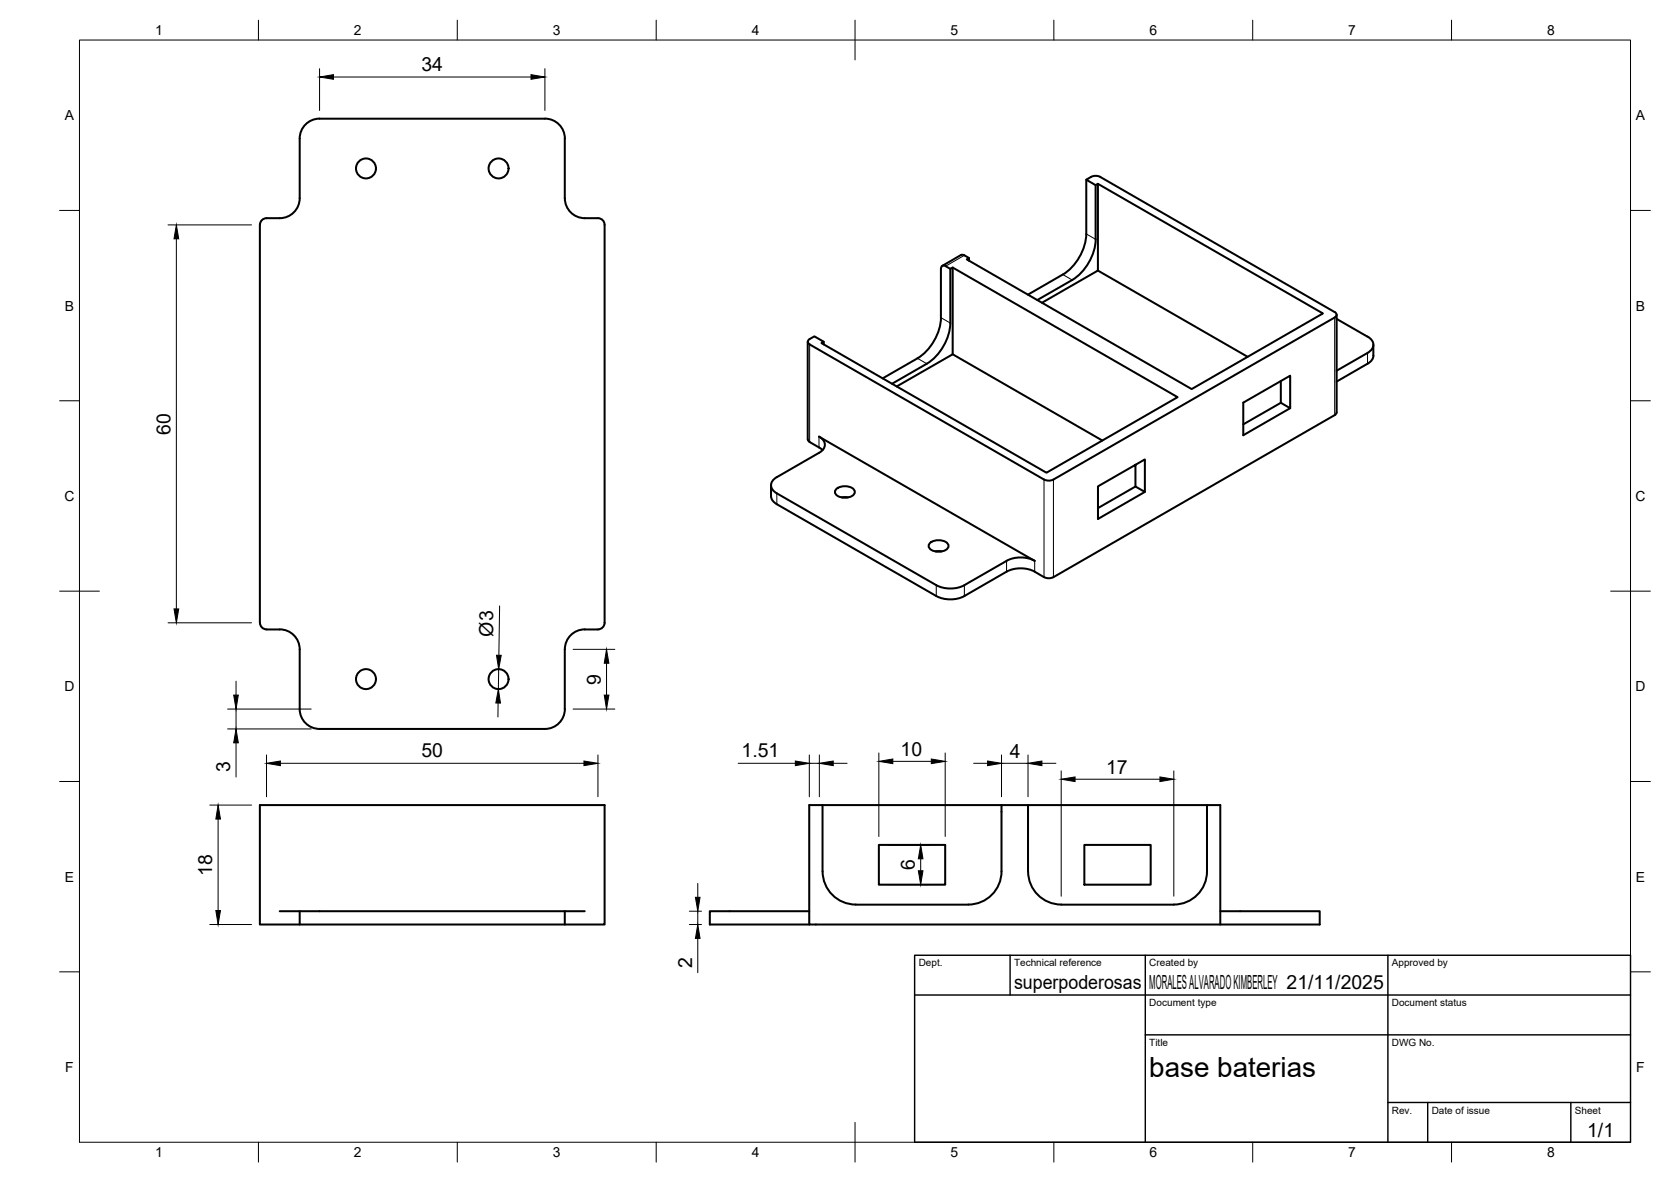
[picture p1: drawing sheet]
<svg xmlns="http://www.w3.org/2000/svg" width="420mm" height="297mm" viewBox="0 0 420 297" stroke-linecap="round" stroke-linejoin="round" font-family="sans-serif">
<!-- layer: Visible -->
<g fill="none" stroke="#000" stroke-width=".51">
<path d="M80.3 29.8h56.7M80.4 29.8a5 5 0 0 0-5 5v15a5 5 0 0 1-5.1 5h-3.3a1.66 1.66 0 0 0-1.6 1.7M137 29.8a5 5 0 0 1 5 5v15a5 5 0 0 0 5 5h3.4a1.66 1.66 0 0 1 1.6 1.7v100a1.7 1.7 0 0 1-1.7 1.7 8 8 0 0 0-6.5 1.1 5 5 0 0 0-1.8 3.9v15M65.3 56.5v100M273.1 45.2v13.6a13 13 0 0 1-5.9 10.2l-8.7 5M274.3 44.5l-1.2 .7 2.4 1.3 .6-.3 56.5 32.6-33 19-56.5-32.6 .5-.4-1.1-.6-.8-.1M274.3 44.5l1.4-.3 1 .3M275.5 46.5v13.6M276.1 46.2v21.8l-14.1 8.1M276.7 44.5l58.9 33.9M237.8 66.9l1.2 .7 .5-.4 56.6 32.6-33 19-56.6-32.6 .6-.3-2.3-1.4-1.2 .7a.72 .72 0 0 0-.5 .7 .72 .72 0 0 0 .5 .7l58.9 33.9 1.5 .3 .9-.3 70.7-40.7a.73 .73 0 0 0 .5-.7 .73 .73 0 0 0-.5-.7M237.8 66.9a.72 .72 0 0 0-.9-.1 .72 .72 0 0 0-.3 .8v12.2a12.9 12.9 0 0 1-5.9 10.2"/>
<path d="M239 67.6v13.6M239.5 67.2v21.8l-14 8.1M241.6 64.1l-4.7 2.7M243.6 64.8v.7M275.5 60.1a13 13 0 0 1-5.9 10.2l-8.8 5.1M276.1 68l37.6 21.7M336.1 79.1v24.5l-.2 .5-71 40.9-1.4 .3-1-.3a9.2 9.2 0 0 0-6.3-2.2l-1.6 .3-1.5 .6-10.6 6.1a7.8 7.8 0 0 1-7.1 0l-40.1-23.1a2.61 2.61 0 0 1-1.4-2v-2.8M203.1 85.9v24.5l.5 .7 3.2 2M207.1 85.9v.7M230.7 90.1l-8.8 5M233 91.4l-8.7 5M238.9 81.2a13 13 0 0 1-5.8 10.2"/>
<path d="M239.5 89l37.7 21.7M322.1 95.8v5.4l2.3 1.4-11.8 6.8v-8.2l11.8-6.8v8.2M336.1 80.1l7.8 4.5a2.16 2.16 0 0 1 1.4 2 2.16 2.16 0 0 1-1.4 2.1l-7.8 4.5M345.3 86.6v2.8M345.3 89.4a2.42 2.42 0 0 1-1.4 2l-7.8 4.5M205.9 109.7l54.3 31.2a7.7 7.7 0 0 0-7.1 .1l-10.6 6.1a7.8 7.8 0 0 1-7.1 0l-40.1-23.1a2.16 2.16 0 0 1-1.4-2.1 2.16 2.16 0 0 1 1.4-2M205.9 109.7a2.16 2.16 0 0 1 1.5 2.1 2.16 2.16 0 0 1-1.5 2l-10.6 6.1M285.5 116.8v5.5l2.4 1.3v-8.1l-11.8 6.7v8.2l11.8-6.8M322.1 101.2l-9.5 5.4M210.3 122.9a3.4 3.4 0 0 1 4.6 .4 1.57 1.57 0 0 1-1.8 1.7 3 3 0 0 1-3.1-1v-.7zM211.6 125h1.6M233.8 136.5a3.4 3.4 0 0 1 4.6 .3 1.57 1.57 0 0 1-1.8 1.8 3 3 0 0 1-3-1v-.8z"/>
<path d="M235.2 138.6h1.6M285.5 122.3l-9.4 5.4M65.4 156.5a1.66 1.66 0 0 0 1.6 1.7h3.3a5 5 0 0 1 5.1 5v15M75.4 178.2a5 5 0 0 0 5 5h56.6a5 5 0 0 0 5-5M65.3 202.3h86.7v30h-86.7zM206.8 202.3v16.7a8.3 8.3 0 0 0 8.4 8.3M221 212.3h16.7v10h-16.7zM251.8 202.3h-48.3v30h128.3v-3.3h-25M258.5 202.3h48.3v30M272.6 212.3h16.7v10h-16.7zM303.5 202.3v16.7a8.3 8.3 0 0 1-8.3 8.3M70.3 229h76.7"/>
<path d="M75.4 229v3.3M142 229v3.3M203.5 229h-25v3.3h25M215.2 227.3h28.3M266.8 227.3h28.3M266.8 227.3a8.4 8.4 0 0 1-8.3-8.3v-16.7h-6.7v16.7a8.3 8.3 0 0 1-8.3 8.3"/>
<circle cx="92" cy="42.3" r="2.51"/>
<circle cx="125.4" cy="42.3" r="2.51"/>
<circle cx="92" cy="170.7" r="2.51"/>
<circle cx="125.4" cy="170.7" r="2.51"/>
</g>
<!-- layer: Visible Narrow -->
<g fill="none" stroke="#000" stroke-width=".25">
<path d="M273.1 58.8l2.4 1.3M236.6 79.8l2.4 1.4M242.5 64.2l-4.7 2.7M267.2 69l2.4 1.4M335.6 79.8v24.5M203.6 86.6v24.5M230.7 90.1l2.3 1.3M343.9 88.7v2.7M205.9 109.7v2.7M195.3 124v2.7M262.5 120.5v24.5M264.9 120.5v24.5"/>
<path d="M235.4 147.1v2.7M242.5 147.1v2.7M253.1 141v2.7M260.2 141v2.7"/>
</g>
<!-- layer: BORDER -->
<g fill="none" stroke="#000" stroke-width=".25">
<path d="M20 10.1h390v276.9h-390zM65 5.1v5M115 5.1v5M165 5.1v5M215 5.1v10M265 5.1v5M315 5.1v5M365 5.1v5M15 52.9h5M410 52.9h5M15 100.7h5M410 100.7h5"/>
<path d="M15 148.6h10M405 148.6h10M15 196.4h5M410 196.4h5M15 244.2h5M410 244.2h5M65 287v5M115 287v5M165 287v5M215 282.1v9.9M265 287v5M315 287v5"/>
<path d="M365 287v5"/>
</g>
<!-- layer: TITLEBLOCK -->
<path d="M230 240.1h180v46.9h-180zM230 250h180M254 240.1v9.9M288 240.1v46.9M349 240.1v46.9M288 260.1h122M349 277.1h61M359 277.1v9.9M395 277.1v9.9" fill="none" stroke="#000" stroke-width=".36"/>
<!-- layer: FD_Dimensions -->
<g fill="none" stroke="#000" stroke-width=".25">
<path d="M80.3 17.3v10.5M83.8 19.4h49.7M137 17.3v10.5M42.2 56.5h21M44.3 60v93M42.2 156.5h21M125.6 152.3l-.2 12.4M57.2 178.2h21.1M59.4 171.2v3.5M59.4 178.2v5M125.2 176.7v3.5M125.4 168.2l-.1 5"/>
<path d="M144.1 163.2h10.5M144.1 178.2h10.5M152.5 166.7v8M57.2 183.2h21.1M59.4 186.7v8.6M67 189.7v10.5M70.5 191.8h76.3M150.3 189.7v10.5M185.6 191.8h14.4M203.5 191.8h2.5M203.5 189.7v10.5M206 189.7v10.5"/>
<path d="M209.5 191.8h3.5M221 189.2v21M224.5 191.3h9.7M237.7 189.2v21M244.8 191.8h3.5M251.8 191.8h6.7M251.8 189.7v10.5M258.5 189.7v10.5M262 191.8h3.5M266.8 193.7v31.5M270.3 195.8h21.4M295.1 193.7v31.5"/>
<path d="M52.7 202.3h10.5M54.8 205.8v23M223.1 212.3h10.5M231.5 215.8v3M52.7 232.3h10.5M173.3 229h3.1M173.3 232.3h3.1M175.5 222v3.5M175.5 229v3.3M175.5 235.8v8.6M223.1 222.3h10.5"/>
</g>
<g fill="#000" stroke="#000" stroke-width=".25">
<path d="M80.3 19.4l3.5-.6v1.1zM133.5 18.8l3.5 .6-3.5 .5zM44.3 56.5l.6 3.5h-1.1zM43.8 153h1.1l-.6 3.5zM58.8 174.7h1.1l-.5 3.5zM125.3 173.2l.5 3.5h-1.1zM124.8 164.7h1.2l-.6 3.5zM152.5 163.2l.6 3.5h-1.2zM151.9 174.7h1.2l-.6 3.5zM59.4 183.2l.5 3.5h-1.1zM67 191.8l3.5-.6v1.2zM146.8 191.2l3.5 .6-3.5 .6z"/>
<path d="M200 191.2l3.5 .6-3.5 .6zM206 191.8l3.5-.6v1.2zM221 191.3l3.5-.6v1.2zM234.2 190.7l3.5 .6-3.5 .6zM248.3 191.2l3.5 .6-3.5 .6zM258.5 191.8l3.5-.6v1.2zM266.8 195.8l3.5-.6v1.2zM291.7 195.2l3.4 .6-3.4 .6zM54.8 202.3l.6 3.5h-1.1zM230.9 218.8h1.2l-.6 3.5zM231.5 212.3l.6 3.5h-1.2zM54.3 228.8h1.1l-.6 3.5z"/>
<path d="M174.9 225.5h1.1l-.5 3.5zM175.5 232.3l.5 3.5h-1.1z"/>
</g>
<text font-size="7" x="289" y="270.6">base baterias</text>
<g font-size="4.9">
<text x="106" y="17.9">34</text>
<text x="42.9" y="109.2" transform="rotate(-90 42.9 109.2)">60</text>
<text x="124" y="160" transform="rotate(-89 124 160)">Ø3</text>
<text x="151" y="172" transform="rotate(-90 151 172)">9</text>
<text x="106" y="190.4">50</text>
<text x="186.5" y="190.4">1.51</text>
<text x="226.5" y="189.9">10</text>
<text x="253.9" y="190.4">4</text>
<text x="57.9" y="194.1" transform="rotate(-90 57.9 194.1)">3</text>
<text x="278.1" y="194.4">17</text>
<text x="53.4" y="220.2" transform="rotate(-90 53.4 220.2)">18</text>
<text x="230" y="218.7" transform="rotate(-90 230 218.7)">6</text>
<text x="174.1" y="243.2" transform="rotate(-90 174.1 243.2)">2</text>
<text x="255" y="248.5">superpoderosas</text>
<text x="289" y="248.5">MORALES ALVARADO KIMBERLEY 21/11/2025</text>
<text x="399.1" y="285.7">1/1</text>
</g>
<g font-size="3.5">
<text x="39" y="8.8">1</text>
<text x="89" y="8.8">2</text>
<text x="139" y="8.8">3</text>
<text x="189" y="8.8">4</text>
<text x="239" y="8.8">5</text>
<text x="289" y="8.8">6</text>
<text x="339" y="8.8">7</text>
<text x="389" y="8.8">8</text>
<text x="16.3" y="30.2">A</text>
<text x="411.3" y="30.2">A</text>
<text x="16.3" y="78">B</text>
<text x="411.3" y="78">B</text>
<text x="16.2" y="125.9">C</text>
<text x="411.2" y="125.9">C</text>
<text x="16.2" y="173.7">D</text>
<text x="411.2" y="173.7">D</text>
<text x="16.3" y="221.6">E</text>
<text x="411.3" y="221.6">E</text>
<text x="16.4" y="269.4">F</text>
<text x="411.4" y="269.4">F</text>
<text x="39" y="290.8">1</text>
<text x="89" y="290.8">2</text>
<text x="139" y="290.8">3</text>
<text x="189" y="290.8">4</text>
<text x="239" y="290.8">5</text>
<text x="289" y="290.8">6</text>
<text x="339" y="290.8">7</text>
<text x="389" y="290.8">8</text>
</g>
<g font-size="2.5">
<text x="231" y="242.9">Dept.</text>
<text x="255" y="242.9">Technical reference</text>
<text x="289" y="242.9">Created by</text>
<text x="350" y="242.9">Approved by</text>
<text x="289" y="252.8">Document type</text>
<text x="350" y="252.8">Document status</text>
<text x="289" y="262.9">Title</text>
<text x="350" y="262.9">DWG No.</text>
<text x="350" y="279.9">Rev.</text>
<text x="360" y="279.9">Date of issue</text>
<text x="396" y="279.9">Sheet</text>
</g>
</svg>
